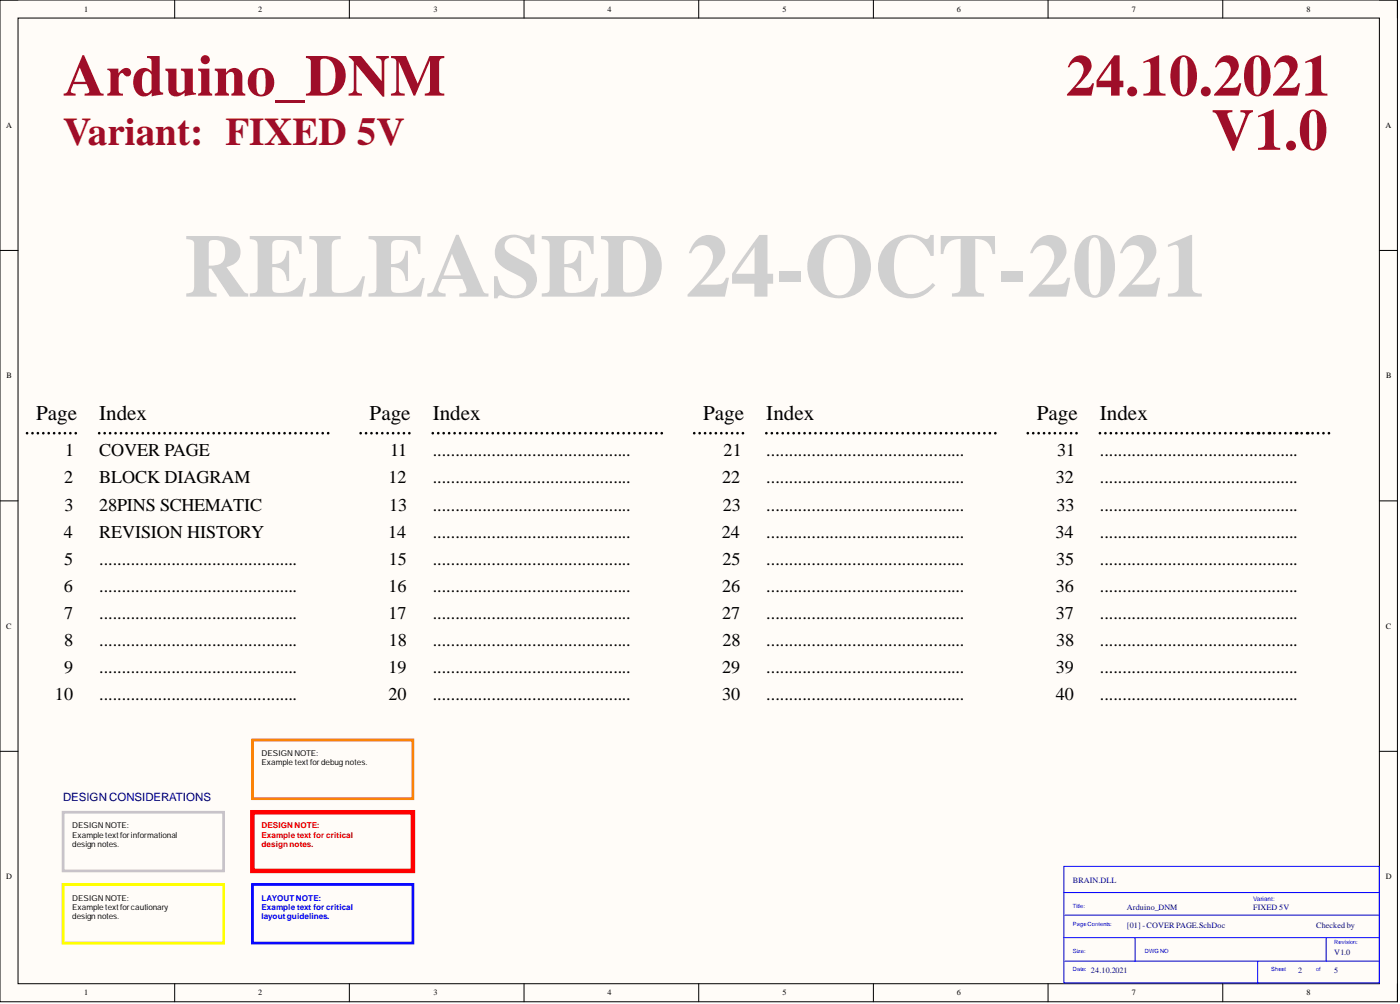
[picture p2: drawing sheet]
<svg xmlns="http://www.w3.org/2000/svg" width="393mm" height="282mm" viewBox="0 0 393 282" stroke-linecap="round" stroke-linejoin="round" font-family="sans-serif">
<path d="M0 0h392.6v281.2h-392.6z" fill-rule="evenodd" fill="#fffcf8"/>
<path d="M0 0h392.6v281.2h-392.6z" fill="none" stroke="#000" stroke-width=".28"/>
<path d="M5.1 5.1h382.5v271.1h-382.5z" fill-rule="evenodd" fill="#fffcf8"/>
<g fill="none" stroke="#000" stroke-width=".28">
<path d="M0 0h5.1M5.1 5.1h382.5v271.1h-382.5zM49.1 0v5.1M98.2 0v5.1M147.2 0v5.1M196.3 0v5.1M245.4 0v5.1M294.5 0v5.1M343.5 0v5.1M387.6 0h5v5.1M0 70.3h5.1M387.6 70.3h5"/>
<path d="M0 140.6h5.1M387.6 140.6h5M0 210.9h5.1M387.6 210.9h5M49.1 276.2v5M98.2 276.2v5M147.2 276.2v5M196.3 276.2v5M245.4 276.2v5M294.5 276.2v5M343.5 276.2v5M392.6 276.2v5"/>
</g>
<path d="M298.9 243.2h88.7v32.7h-88.7zM298.9 250.6h88.7M299.2 256.9h88.4M298.9 263.3h88.7M299.2 269.8h88.4M318.9 263.3v6.5M353.4 269.8v6.4M372.6 263.3v6.5" fill="none" stroke="#00f" stroke-width=".28"/>
<g fill="none" stroke="#000" stroke-width=".76">
<path d="M7.6 121.6h.1M9.1 121.6h.1M10.6 121.6h.1M12.2 121.6h.1M13.7 121.6h.1M15.2 121.6h.1M16.7 121.6h.1M18.2 121.6h.1M19.8 121.6h.1M21.3 121.6h.1M27.9 121.6h.1M29.4 121.6h.1"/>
<path d="M30.9 121.6h.1M32.5 121.6h.1M34 121.6h.1M35.5 121.6h.1M37.1 121.6h.1M38.6 121.6h.1M40.1 121.6h.1M41.7 121.6h.1M43.2 121.6h.1M44.7 121.6h.1M46.2 121.6h.1M47.8 121.6h.1"/>
<path d="M49.3 121.6h.1M50.8 121.6h.1M52.4 121.6h.1M53.9 121.6h.1M55.4 121.6h.1M57 121.6h.1M58.5 121.6h.1M60 121.6h.1M61.6 121.6h.1M63.1 121.6h.1M64.6 121.6h.1M66.2 121.6h.1"/>
<path d="M67.7 121.6h.1M69.2 121.6h.1M70.8 121.6h.1M72.3 121.6h.1M73.8 121.6h.1M75.3 121.6h.1M76.9 121.6h.1M78.4 121.6h.1M79.9 121.6h.1M81.5 121.6h.1M83 121.6h.1M84.5 121.6h.1"/>
<path d="M86.1 121.6h.1M87.6 121.6h.1M89.1 121.6h.1M90.7 121.6h.1M92.2 121.6h.1M101.3 121.6h.1M102.8 121.6h.1M104.4 121.6h.1M105.9 121.6h.1M107.4 121.6h.1M108.9 121.6h.1M110.4 121.6h.1"/>
<path d="M112 121.6h.1M113.5 121.6h.1M115 121.6h.1M121.6 121.6h.1M123.1 121.6h.1M124.7 121.6h.1M126.2 121.6h.1M127.7 121.6h.1M129.2 121.6h.1M130.8 121.6h.1M132.3 121.6h.1M133.8 121.6h.1"/>
<path d="M135.4 121.6h.1M136.9 121.6h.1M138.4 121.6h.1M140 121.6h.1M141.5 121.6h.1M143 121.6h.1M144.6 121.6h.1M146.1 121.6h.1M147.6 121.6h.1M149.2 121.6h.1M150.7 121.6h.1M152.2 121.6h.1"/>
<path d="M153.8 121.6h.1M155.3 121.6h.1M156.8 121.6h.1M158.3 121.6h.1M159.9 121.6h.1M161.4 121.6h.1M162.9 121.6h.1M164.5 121.6h.1M166 121.6h.1M167.5 121.6h.1M169.1 121.6h.1M170.6 121.6h.1"/>
<path d="M172.1 121.6h.1M173.7 121.6h.1M175.2 121.6h.1M176.7 121.6h.1M178.3 121.6h.1M179.8 121.6h.1M181.3 121.6h.1M182.9 121.6h.1M184.4 121.6h.1M185.9 121.6h.1M195 121.6h.1M196.6 121.6h.1"/>
<path d="M198.1 121.6h.1M199.6 121.6h.1M201.1 121.6h.1M202.6 121.6h.1M204.2 121.6h.1M205.7 121.6h.1M207.2 121.6h.1M208.7 121.6h.1M215.3 121.6h.1M216.9 121.6h.1M218.4 121.6h.1M219.9 121.6h.1"/>
<path d="M221.4 121.6h.1M223 121.6h.1M224.5 121.6h.1M226 121.6h.1M227.6 121.6h.1M229.1 121.6h.1M230.6 121.6h.1M232.2 121.6h.1M233.7 121.6h.1M235.2 121.6h.1M236.8 121.6h.1M238.3 121.6h.1"/>
<path d="M239.8 121.6h.1M241.3 121.6h.1M242.9 121.6h.1M244.4 121.6h.1M245.9 121.6h.1M247.5 121.6h.1M249 121.6h.1M250.5 121.6h.1M252.1 121.6h.1M253.6 121.6h.1M255.1 121.6h.1M256.7 121.6h.1"/>
<path d="M258.2 121.6h.1M259.7 121.6h.1M261.3 121.6h.1M262.8 121.6h.1M264.3 121.6h.1M265.9 121.6h.1M267.4 121.6h.1M268.9 121.6h.1M270.5 121.6h.1M272 121.6h.1M273.5 121.6h.1M275 121.6h.1"/>
<path d="M276.6 121.6h.1M278.1 121.6h.1M279.6 121.6h.1M288.8 121.6h.1M290.3 121.6h.1M291.8 121.6h.1M293.3 121.6h.1M294.8 121.6h.1M296.4 121.6h.1M297.9 121.6h.1M299.4 121.6h.1M300.9 121.6h.1"/>
<path d="M302.4 121.6h.1M309 121.6h.1M310.6 121.6h.1M312.1 121.6h.1M313.6 121.6h.1M315.2 121.6h.1M316.7 121.6h.1M318.2 121.6h.1M319.8 121.6h.1M321.3 121.6h.1M322.8 121.6h.1M324.4 121.6h.1"/>
<path d="M325.9 121.6h.1M327.4 121.6h.1M328.9 121.6h.1M330.5 121.6h.1M332 121.6h.1M333.5 121.6h.1M335.1 121.6h.1M336.6 121.6h.1M338.1 121.6h.1M339.7 121.6h.1M341.2 121.6h.1M342.7 121.6h.1"/>
<path d="M344.3 121.6h.1M345.8 121.6h.1M347.3 121.6h.1M348.9 121.6h.1M351.9 121.6h.1M355 121.6h.1M358 121.6h.1M359.6 121.6h.1M361.1 121.6h.1M362.6 121.6h.1M365.7 121.6h.1M368.8 121.6h.1"/>
<path d="M370.3 121.6h.1M371.8 121.6h.1M373.4 121.6h.1"/>
</g>
<g fill="#000">
<circle cx="350.4" cy="121.6" r=".38"/>
<circle cx="353.5" cy="121.6" r=".38"/>
<circle cx="356.5" cy="121.6" r=".38"/>
<circle cx="364.2" cy="121.6" r=".38"/>
<circle cx="367.3" cy="121.6" r=".38"/>
</g>
<path d="M17.7 228h45.1v16.5h-45.1z" fill="none" stroke="#c6c3c6" stroke-width=".76"/>
<path d="M17.7 248.3h45.1v16.5h-45.1z" fill="none" stroke="#ff0" stroke-width=".76"/>
<path d="M70.9 228h45.1v16.5h-45.1z" fill="none" stroke="#f00" stroke-width="1.3"/>
<path d="M70.9 248.3h45.1v16.5h-45.1z" fill="none" stroke="#00f" stroke-width=".76"/>
<path d="M70.9 207.8h45.1v16.4h-45.1z" fill="none" stroke="#fd8300" stroke-width=".76"/>
<text font-size="25.2" fill="#d0d0d0" x="51.7" y="83.3">RELEASED 24-OCT-2021</text>
<g font-size="16.5" fill="#9e0e29">
<text x="17.7" y="26.9">Arduino_DNM</text>
<text x="299.5" y="26.9">24.10.2021</text>
<text x="340.4" y="42.1">V1.0</text>
</g>
<text font-size="11" fill="#9e0e29" x="17.7" y="40.7">Variant: FIXED 5V</text>
<g font-size="5.9">
<text x="10.1" y="117.8">Page</text>
<text x="27.9" y="117.8">Index</text>
<text x="103.9" y="117.8">Page</text>
<text x="121.6" y="117.8">Index</text>
<text x="197.6" y="117.8">Page</text>
<text x="215.3" y="117.8">Index</text>
<text x="291.3" y="117.8">Page</text>
<text x="309" y="117.8">Index</text>
</g>
<g font-size="5.1">
<text x="18.3" y="128.1">1</text>
<text x="27.9" y="128.1">COVER PAGE</text>
<text x="109.6" y="128.1">11</text>
<text x="121.6" y="128.1">............................................</text>
<text x="203.3" y="128.1">21</text>
<text x="215.3" y="128.1">............................................</text>
<text x="297" y="128.1">31</text>
<text x="309" y="128.1">............................................</text>
<text x="18" y="135.7">2</text>
<text x="27.9" y="135.7">BLOCK DIAGRAM</text>
<text x="109.2" y="135.7">12</text>
<text x="121.6" y="135.7">............................................</text>
<text x="202.9" y="135.7">22</text>
<text x="215.3" y="135.7">............................................</text>
<text x="296.6" y="135.7">32</text>
<text x="309" y="135.7">............................................</text>
<text x="18.2" y="143.3">3</text>
<text x="27.9" y="143.3">28PINS SCHEMATIC</text>
<text x="109.3" y="143.3">13</text>
<text x="121.6" y="143.3">............................................</text>
<text x="203.1" y="143.3">23</text>
<text x="215.3" y="143.3">............................................</text>
<text x="296.8" y="143.3">33</text>
<text x="309" y="143.3">............................................</text>
<text x="17.9" y="150.9">4</text>
<text x="27.9" y="150.9">REVISION HISTORY</text>
<text x="109.1" y="150.9">14</text>
<text x="121.6" y="150.9">............................................</text>
<text x="202.8" y="150.9">24</text>
<text x="215.3" y="150.9">............................................</text>
<text x="296.5" y="150.9">34</text>
<text x="309" y="150.9">............................................</text>
<text x="18.1" y="158.5">5</text>
<text x="27.9" y="158.5">............................................</text>
<text x="109.3" y="158.5">15</text>
<text x="121.6" y="158.5">............................................</text>
<text x="203" y="158.5">25</text>
<text x="215.3" y="158.5">............................................</text>
<text x="296.7" y="158.5">35</text>
<text x="309" y="158.5">............................................</text>
<text x="17.9" y="166.1">6</text>
<text x="27.9" y="166.1">............................................</text>
<text x="109.2" y="166.1">16</text>
<text x="121.6" y="166.1">............................................</text>
<text x="202.9" y="166.1">26</text>
<text x="215.3" y="166.1">............................................</text>
<text x="296.6" y="166.1">36</text>
<text x="309" y="166.1">............................................</text>
<text x="18" y="173.7">7</text>
<text x="27.9" y="173.7">............................................</text>
<text x="109.2" y="173.7">17</text>
<text x="121.6" y="173.7">............................................</text>
<text x="202.9" y="173.7">27</text>
<text x="215.3" y="173.7">............................................</text>
<text x="296.6" y="173.7">37</text>
<text x="309" y="173.7">............................................</text>
<text x="18.1" y="181.3">8</text>
<text x="27.9" y="181.3">............................................</text>
<text x="109.3" y="181.3">18</text>
<text x="121.6" y="181.3">............................................</text>
<text x="203" y="181.3">28</text>
<text x="215.3" y="181.3">............................................</text>
<text x="296.7" y="181.3">38</text>
<text x="309" y="181.3">............................................</text>
<text x="18" y="188.9">9</text>
<text x="27.9" y="188.9">............................................</text>
<text x="109.2" y="188.9">19</text>
<text x="121.6" y="188.9">............................................</text>
<text x="202.9" y="188.9">29</text>
<text x="215.3" y="188.9">............................................</text>
<text x="296.6" y="188.9">39</text>
<text x="309" y="188.9">............................................</text>
<text x="15.5" y="196.5">10</text>
<text x="27.9" y="196.5">............................................</text>
<text x="109.2" y="196.5">20</text>
<text x="121.6" y="196.5">............................................</text>
<text x="202.9" y="196.5">30</text>
<text x="215.3" y="196.5">............................................</text>
<text x="296.6" y="196.5">40</text>
<text x="309" y="196.5">............................................</text>
</g>
<text font-size="3.2" fill="#000080" x="17.7" y="224.8">DESIGN CONSIDERATIONS</text>
<g font-size="2.3">
<text x="23.6" y="3.3">1</text>
<text x="72.5" y="3.3">2</text>
<text x="121.8" y="3.3">3</text>
<text x="170.7" y="3.3">4</text>
<text x="219.9" y="3.3">5</text>
<text x="268.8" y="3.3">6</text>
<text x="318" y="3.3">7</text>
<text x="367" y="3.3">8</text>
<text x="1.7" y="35.9">A</text>
<text x="389.2" y="35.9">A</text>
<text x="1.9" y="106.2">B</text>
<text x="389.4" y="106.2">B</text>
<text x="1.8" y="176.5">C</text>
<text x="389.3" y="176.5">C</text>
<text x="73.5" y="212.3">DESIGNNOTE:</text>
<text x="73.5" y="214.9">Example textfordebug notes.</text>
<text x="20.3" y="232.6">DESIGNNOTE:</text>
<text x="20.3" y="235.1">Example textforinformational</text>
<text x="20.3" y="237.7">design notes.</text>
<text x="1.8" y="246.9">D</text>
<text x="389.3" y="246.9">D</text>
<text x="20.3" y="252.9">DESIGNNOTE:</text>
<text x="20.3" y="255.4">Example textforcautionary</text>
<text x="20.3" y="257.9">design notes.</text>
<text x="23.6" y="279.5">1</text>
<text x="72.5" y="279.5">2</text>
<text x="121.8" y="279.5">3</text>
<text x="170.7" y="279.5">4</text>
<text x="219.9" y="279.5">5</text>
<text x="268.8" y="279.5">6</text>
<text x="318" y="279.5">7</text>
<text x="367" y="279.5">8</text>
</g>
<g font-size="2.3" fill="#f00">
<text x="73.5" y="232.6">DESIGNNOTE:</text>
<text x="73.5" y="235.1">Example text for critical</text>
<text x="73.5" y="237.7">designnotes.</text>
</g>
<g font-size="2.3" fill="#000080">
<text x="301.4" y="247.8">BRAIN.DLL</text>
<text x="316.6" y="255.4">Arduino_DNM</text>
<text x="352.1" y="255.4">FIXED 5V</text>
<text x="316.6" y="260.5">[01] - COVER PAGE.SchDoc</text>
<text x="369.8" y="260.5">Checked by</text>
<text x="374.9" y="268.1">V1.0</text>
<text x="306.5" y="273.1">24.10.2021</text>
<text x="364.8" y="273.1">2</text>
<text x="374.9" y="273.1">5</text>
</g>
<g font-size="2.3" fill="#00f">
<text x="73.5" y="252.9">LAYOUTNOTE:</text>
<text x="73.5" y="255.4">Example text for critical</text>
<text x="73.5" y="257.9">layoutguidelines.</text>
</g>
<text font-size="1.8" fill="#00f" x="352.1" y="252.9">Variant:</text>
<g font-size="1.6" fill="#00f">
<text x="301.4" y="254.8">Title:</text>
<text x="301.4" y="259.9">Page Contents:</text>
<text x="301.4" y="267.5">Size:</text>
<text x="321.7" y="267.5">DWGNO</text>
<text x="374.9" y="264.9">Revision:</text>
<text x="301.4" y="272.5">Date:</text>
<text x="357.2" y="272.5">Sheet</text>
<text x="369.8" y="272.5">of</text>
</g>
</svg>
